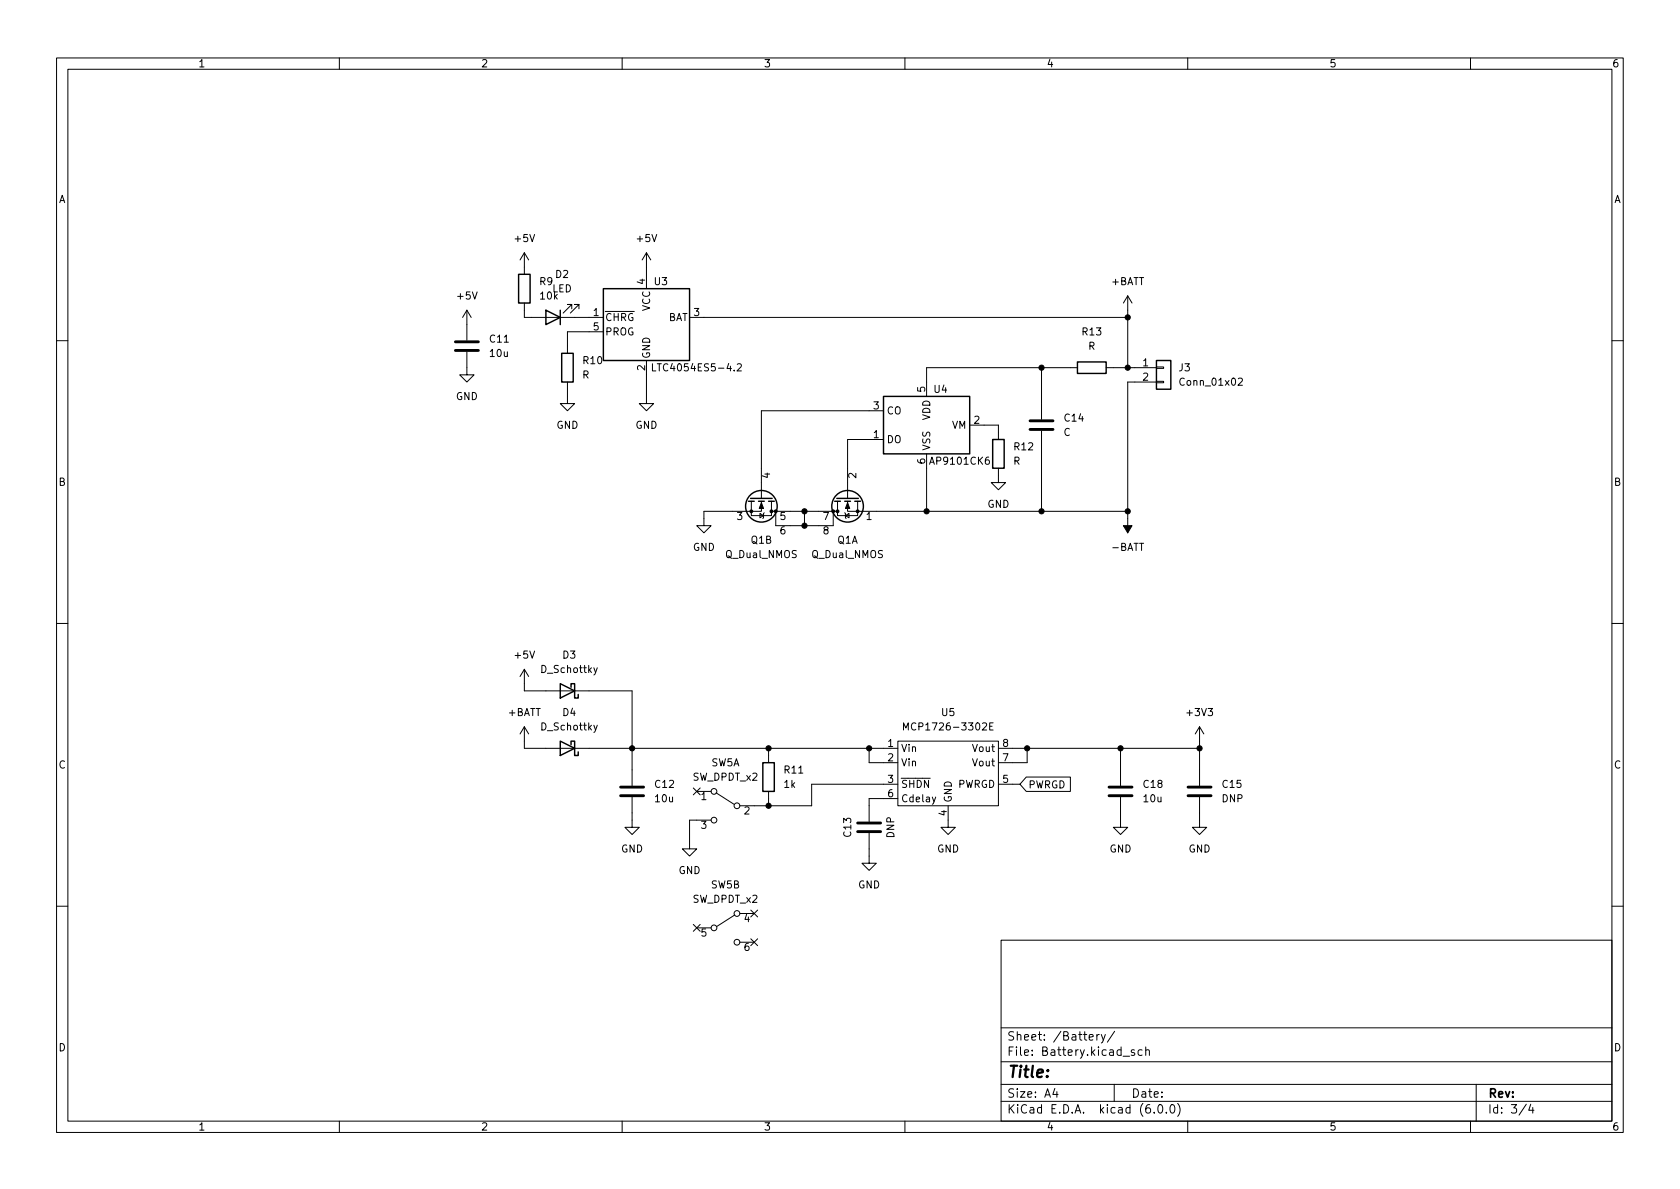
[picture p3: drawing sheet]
<svg xmlns="http://www.w3.org/2000/svg" width="297mm" height="210mm" viewBox="0 0 297 210" stroke-linecap="round" stroke-linejoin="round" font-family="sans-serif">
<g fill="none" stroke="#000" stroke-width=".18">
<path d="M10 10.2h277v190.1h-277zM12 12.2h273v186.1h-273zM60 10.2v2M110 10.2v2M160 10.2v2M210 10.2v2M260 10.2v2M82.5 54.9l-.7 1.2M82.5 54.9v5.3M82.5 54.9l.8 1.2M92.7 44.7v3.8M92.7 53.6v2.5h14"/>
<path d="M92.7 44.7l-.8 1.3M92.7 44.7l.8 1.3M101.1 54.6v-.8h-.8h.8l-1.5 1.6M102.4 54.6v-.8h-.8h.8l-1.6 1.6M106.7 58.7h-6.4v3.8M114.3 44.7v6.3M114.3 44.7l-.8 1.3M114.3 44.7l.8 1.3M121.9 56.1h77.5M199.4 52.3v12.7M199.4 52.3l-.8 1.3M199.4 52.3l.8 1.3"/>
<path d="M10 60.2h2M82.5 62.2v4.1h1.3l-1.3 1.3-1.2-1.3h1.2M100.3 67.6v3.8h1.3l-1.3 1.2-1.2-1.2h1.2M114.3 63.7v7.7h1.3l-1.3 1.2-1.3-1.2h1.3M115.4 64.3v1.3h.6M130.4 64.4l.4-.1 .3 .4-.8 .9h.8M156.2 77.7h-6.3v10.4M156.2 72.6h-21.6v15.5M171.4 75.2h5.1v2.5M184.1 65v9.2M184.1 76.2v14.2M190.5 65h-26.7v5.1"/>
<path d="M195.6 65h8.9M204.5 67.4h1.2v.3h-1.2zM204.5 64.9h1.2v.2h-1.2zM204.5 67.6h-5.1v26.6M218.9 67l.5-.1 .3 .3-.8 .9h.8M285 60.2h2M132.8 88.6v2.6h3.6v-2.6M134.4 90.8l.6 .4-.6 .4zM134.6 88.6v1.8h-10.1v2.6h1.2l-1.2 1.2-1.3-1.2h1.3M135.1 90.7l-.1 .1v.8l-.1 .1M136.4 90.4h11.7M137.2 90.4v2.6h10.1v-2.6"/>
<path d="M142.2 90.4v2.6M148.1 88.6v2.6h3.5v-2.6M149.4 90.7l.1 .1v.8l.1 .1M149.5 91.2l.6-.4v.8zM149.9 88.6v1.8h49.5M163.8 80.3v10.1M176.5 82.8v2.5h1.3l-1.3 1.3-1.2-1.3h1.2M10 110.2h2M92.7 118.4v3.8h19.1v16.7M92.7 118.4l-.8 1.2M92.7 118.4l.8 1.2M105.6 118.1l-.4 1.1-.2 .2"/>
<path d="M285 110.2h2M92.7 128.5v3.8h66M92.7 128.5l-.8 1.3M92.7 128.5l.8 1.3M105.6 128.2l-.4 1.2-.2 .1M122.6 139.3l1.2 1.3M123.2 139.9h2.5M123.8 139.3l-1.2 1.3M135.9 132.3v2.6M135.9 139.9v2.6M153.7 132.3v2.6h5M158.7 131.1h17.8v11.4h-17.8z"/>
<path d="M158.7 138.7h-15.2v3.8h-12.7M159.7 129.1v-1.3l.5 .9 .4-.9v1.3M175 128.4h.4M175.6 127.8h-.6v1.3h.6M176.5 132.3h35.6M176.5 138.7h3.8M181.5 137.4h7.8v2.5h-7.8l-1.2-1.2zM181.6 132.3v2.6h-5.1M198.1 132.3v6.6M212.1 128.5v10.4M212.1 128.5l-.8 1.3M212.1 128.5l.8 1.3"/>
<path d="M111.8 141v5.3h1.2l-1.2 1.3-1.3-1.3h1.3M125.7 145h-3.8v5.1h1.3l-1.3 1.3-1.3-1.3h1.3M126.6 140.2l3.2 2M153.7 147.3v5.3h1.2l-1.2 1.3-1.3-1.3h1.3M158.7 141.2h-5v4.1M165.4 140.9l-.4 1.2-.2 .1M167.6 142.5v3.8h1.3l-1.3 1.3-1.2-1.3h1.2M198.1 141v5.3h1.3l-1.3 1.3-1.3-1.3h1.3M212.1 141v5.3h1.3l-1.3 1.3-1.3-1.3h1.3M10 160.2h2M122.6 163.5l1.2 1.2M123.2 164.1h2.5"/>
<path d="M123.8 163.5l-1.2 1.2M129.9 161.8l-3.2 2M130.8 161.5h2.5M130.8 166.6h2.5M132.7 166l1.3 1.2M132.7 160.9l1.3 1.2M134 166l-1.3 1.2M134 160.9l-1.3 1.2M177 166.3h108v32h-108zM285 160.2h2M60 198.3v2M110 198.3v2"/>
<path d="M160 198.3v2M177 194.8h108M177 191.8h108M177 187.8h108M177 181.8h108M186.5 192.5l-.4 1h1M186.9 193v1M192.6 183.4l.7-.1-.1-.3-.4-.1-.2 .2v.8h.6M193.9 182.9v1M194.4 182.9l-.3 .1-.2 .2M194.7 182.9l.4 1M195.4 182.9l-.5 1.4-.2 .1"/>
<path d="M197 191.8v3M197.1 182.4l-1.3 1.9M198.6 186.8h1.1M200.6 185.7l-.4-.1-.2 .2 .1 .3 .5 .1v.4h-.6M201.9 185.7l-.4-.1-.3 .3v.4l.2 .3h.5M202.6 185.8l.2-.2 .3 .1 .1 .9M202.6 185.1v1.5M204.1 196.7v.1M204.9 195.4l.2-.1a.81 .81 0 0 1 .6 .7 .81 .81 0 0 1-.3 .8h-.2a.81 .81 0 0 1-.6-.6 .81 .81 0 0 1 .3-.8zM206.2 196.7v.1M207.1 195.4l.1-.1a.81 .81 0 0 1 .6 .7 .81 .81 0 0 1-.3 .8h-.1a.81 .81 0 0 1-.6-.6 .81 .81 0 0 1 .3-.8zM208.2 195.1a1.72 1.72 0 0 1 0 2.3"/>
<path d="M210 198.3v2M260 198.3v2M261 191.8v6.5M269.9 195.3l-1.3 1.9M270.6 195.3l-.3 1h.9M271 195.8v1"/>
<circle cx="126.2" cy="139.9" r=".51"/>
<circle cx="126.2" cy="145" r=".51"/>
<circle cx="130.3" cy="142.5" r=".51"/>
<circle cx="126.2" cy="164.1" r=".51"/>
<circle cx="130.3" cy="166.6" r=".51"/>
<circle cx="130.3" cy="161.5" r=".51"/>
</g>
<g fill="none" stroke="#000" stroke-width=".25">
<path d="M91.7 48.5h2v5.1h-2zM96.5 54.9l2.6 1.2-2.6 1.3zM99.1 54.9v2.5M106.7 51h15.2v12.7h-15.2zM99.3 62.5h2v5.1h-2zM156.2 70.1h15.2v10.2h-15.2zM175.5 77.7h2v5.1h-2zM190.5 64h5.1v2h-5.1zM204.5 63.7h2.5v5.1h-2.5zM132.3 88.6h1M132.7 88.1h3.8M134.1 88.6h1"/>
<path d="M135.9 88.6h1M147.6 88.6h1M148 88.1h3.8M149.4 88.6h1M151.1 88.6h1M99.1 120.9l2.5 1.3-2.5 1.2zM99.1 131.1l2.5 1.2-2.5 1.3zM101 121.5v-.6h.6v2.5h.6v-.6M101 131.7v-.6h.6v2.5h.6v-.6M134.9 134.9h2v5h-2z"/>
<circle cx="134.6" cy="89.5" r="2.79"/>
<circle cx="149.9" cy="89.5" r="2.79"/>
</g>
<path d="M80.5 62h4.1M80.5 60.4h4.1M182.1 75.9h4.1M182.1 74.4h4.1M109.7 139.2h4.1M196.1 139.2h4.1M210.1 139.2h4M109.7 140.7h4.1M151.6 145.5h4.1M151.6 147.1h4.1M196.1 140.7h4.1M210.1 140.7h4" fill="none" stroke="#000" stroke-width=".51"/>
<g fill="#000" stroke="#000" stroke-width=".18">
<path d="M134.6 88.9l.4 1h-.8zM149.9 88.9l.3 1h-.7zM198.6 93h1.6l-.8 1.2z"/>
<circle cx="199.4" cy="56.1" r=".46"/>
<circle cx="184.1" cy="65" r=".46"/>
<circle cx="199.4" cy="65" r=".46"/>
<circle cx="132.8" cy="90.4" r=".25"/>
<circle cx="136.4" cy="90.4" r=".25"/>
<circle cx="137.2" cy="90.4" r=".25"/>
<circle cx="142.2" cy="90.4" r=".46"/>
<circle cx="142.2" cy="93" r=".46"/>
<circle cx="147.3" cy="90.4" r=".25"/>
<circle cx="148.1" cy="90.4" r=".25"/>
<circle cx="151.6" cy="90.4" r=".25"/>
<circle cx="163.8" cy="90.4" r=".46"/>
<circle cx="184.1" cy="90.4" r=".46"/>
<circle cx="199.4" cy="90.4" r=".46"/>
<circle cx="111.8" cy="132.3" r=".46"/>
<circle cx="135.9" cy="132.3" r=".46"/>
<circle cx="153.7" cy="132.3" r=".46"/>
<circle cx="181.6" cy="132.3" r=".46"/>
<circle cx="198.1" cy="132.3" r=".46"/>
<circle cx="212.1" cy="132.3" r=".46"/>
<circle cx="135.9" cy="142.5" r=".46"/>
</g>
<text font-size="2.8" x="178" y="190.6">Title:</text>
<g font-size="2.1">
<text x="178" y="184">Sheet: /Battery/</text>
<text x="178" y="186.7">File: Battery.kicad_sch</text>
<text x="178" y="196.9">KiCad E.D.A. kicad (6.0.0)</text>
<text x="178" y="194.1">Size: A4</text>
<text x="200" y="194.1">Date:</text>
<text x="263" y="194.1">Rev:</text>
<text x="263" y="196.9">Id: 3/4</text>
</g>
<g font-size="1.8">
<text x="35" y="11.9">1</text>
<text x="85" y="11.9">2</text>
<text x="135" y="11.9">3</text>
<text x="185" y="11.9">4</text>
<text x="235" y="11.9">5</text>
<text x="285" y="11.9">6</text>
<text x="10.3" y="35.9">A</text>
<text x="285.3" y="35.9">A</text>
<text x="91.1" y="42.8">+5V</text>
<text x="112.7" y="42.8">+5V</text>
<text x="81" y="53">+5V</text>
<text x="95.4" y="50.4">R9</text>
<text x="95.6" y="53">10k</text>
<text x="97.6" y="51.7">LED</text>
<text x="98.2" y="49.1">D2</text>
<text x="114" y="50.3" transform="rotate(-90 114 50.3)">4</text>
<text x="115.7" y="50.4">U3</text>
<text x="196.5" y="50.4">+BATT</text>
<text x="104.9" y="55.9">1</text>
<text x="104.9" y="58.4">5</text>
<text x="106.9" y="56.8">~{CHRG}</text>
<text x="106.9" y="59.3">PROG</text>
<text x="114.9" y="55" transform="rotate(-90 114.9 55)">VCC</text>
<text x="118" y="56.8">BAT</text>
<text x="122.7" y="55.9">3</text>
<text x="191.4" y="59.3">R13</text>
<text x="86.7" y="60.6">C11</text>
<text x="86.7" y="63.1">10u</text>
<text x="103.2" y="64.4">R10</text>
<text x="114" y="65.5" transform="rotate(-90 114 65.5)">2</text>
<text x="114.9" y="63.5" transform="rotate(-90 114.9 63.5)">GND</text>
<text x="116.3" y="65.7">LTC4054ES5-4.2</text>
<text x="192.4" y="61.8">R</text>
<text x="202.1" y="64.8">1</text>
<text x="208.5" y="65.7">J3</text>
<text x="80.6" y="70.7">GND</text>
<text x="102.9" y="66.9">R</text>
<text x="163.6" y="69.3" transform="rotate(-90 163.6 69.3)">5</text>
<text x="165.2" y="69.5">U4</text>
<text x="202.1" y="67.3">2</text>
<text x="208.9" y="68.2">Conn_01x02</text>
<text x="98.4" y="75.8">GND</text>
<text x="112.3" y="75.8">GND</text>
<text x="154.4" y="77.5">1</text>
<text x="154.4" y="72.4">3</text>
<text x="156.7" y="73.3">CO</text>
<text x="164.5" y="74.3" transform="rotate(-90 164.5 74.3)">VDD</text>
<text x="168.3" y="75.8">VM</text>
<text x="172.2" y="74.9">2</text>
<text x="188" y="77.1">C</text>
<text x="188.3" y="74.5">C14</text>
<text x="156.7" y="78.4">DO</text>
<text x="163.6" y="82" transform="rotate(-90 163.6 82)">6</text>
<text x="164.5" y="79.8" transform="rotate(-90 164.5 79.8)">VSS</text>
<text x="164.7" y="82.2">AP9101CK6</text>
<text x="179.1" y="82.2">R</text>
<text x="179.4" y="79.6">R12</text>
<text x="10.3" y="85.9">B</text>
<text x="136.1" y="84.6" transform="rotate(-90 136.1 84.6)">4</text>
<text x="151.4" y="84.6" transform="rotate(-90 151.4 84.6)">2</text>
<text x="174.6" y="89.8">GND</text>
<text x="285.3" y="85.9">B</text>
<text x="130.3" y="91.9">3</text>
<text x="137.9" y="91.9">5</text>
<text x="137.9" y="94.5">6</text>
<text x="145.6" y="91.9">7</text>
<text x="145.6" y="94.5">8</text>
<text x="153.2" y="91.9">1</text>
<text x="122.5" y="97.4">GND</text>
<text x="128.4" y="98.7">Q_Dual_NMOS</text>
<text x="132.8" y="96.1">Q1B</text>
<text x="143.6" y="98.7">Q_Dual_NMOS</text>
<text x="148" y="96.1">Q1A</text>
<text x="196.7" y="97.4">-BATT</text>
<text x="91.1" y="116.5">+5V</text>
<text x="95.8" y="119">D_Schottky</text>
<text x="99.5" y="116.5">D3</text>
<text x="89.8" y="126.6">+BATT</text>
<text x="95.8" y="129.2">D_Schottky</text>
<text x="99.5" y="126.6">D4</text>
<text x="160.9" y="129.2">MCP1726-3302E</text>
<text x="166.5" y="126.6">U5</text>
<text x="210" y="126.6">+3V3</text>
<text x="10.3" y="135.9">C</text>
<text x="125.7" y="135.5">SW5A</text>
<text x="138.7" y="136.8">R11</text>
<text x="157" y="132.1">1</text>
<text x="157" y="134.6">2</text>
<text x="159.3" y="133">Vin</text>
<text x="159.3" y="135.5">Vin</text>
<text x="172.1" y="135.5">Vout</text>
<text x="172.1" y="133">Vout</text>
<text x="177.3" y="134.6">7</text>
<text x="177.3" y="132.1">8</text>
<text x="285.3" y="135.9">C</text>
<text x="115.9" y="139.3">C12</text>
<text x="115.9" y="141.9">10u</text>
<text x="122.5" y="138">SW_DPDT_x2</text>
<text x="124" y="141.5">1</text>
<text x="138.6" y="139.3">1k</text>
<text x="157" y="138.4">3</text>
<text x="157" y="141">6</text>
<text x="159.3" y="139.3">~{SHDN}</text>
<text x="159.3" y="141.9">Cdelay</text>
<text x="168.3" y="142" transform="rotate(-90 168.3 142)">GND</text>
<text x="169.2" y="139.3">PWRGD</text>
<text x="177.3" y="138.4">5</text>
<text x="181.8" y="139.4">PWRGD</text>
<text x="202.2" y="139.3">C18</text>
<text x="202.3" y="141.9">10u</text>
<text x="216" y="141.9">DNP</text>
<text x="216.2" y="139.3">C15</text>
<text x="124" y="146.6">3</text>
<text x="131.6" y="144">2</text>
<text x="150.5" y="147.9" transform="rotate(-90 150.5 147.9)">C13</text>
<text x="158.1" y="148.2" transform="rotate(-90 158.1 148.2)">DNP</text>
<text x="167.4" y="144.3" transform="rotate(-90 167.4 144.3)">4</text>
<text x="109.8" y="150.7">GND</text>
<text x="120" y="154.6">GND</text>
<text x="165.7" y="150.7">GND</text>
<text x="196.2" y="150.7">GND</text>
<text x="210.1" y="150.7">GND</text>
<text x="122.5" y="159.6">SW_DPDT_x2</text>
<text x="125.7" y="157.1">SW5B</text>
<text x="151.7" y="157.1">GND</text>
<text x="124" y="165.6">5</text>
<text x="131.6" y="163.1">4</text>
<text x="131.6" y="168.1">6</text>
<text x="10.3" y="185.9">D</text>
<text x="285.3" y="185.9">D</text>
<text x="35" y="199.9">1</text>
<text x="85" y="199.9">2</text>
<text x="135" y="199.9">3</text>
<text x="185" y="199.9">4</text>
<text x="235" y="199.9">5</text>
<text x="285" y="199.9">6</text>
</g>
</svg>
